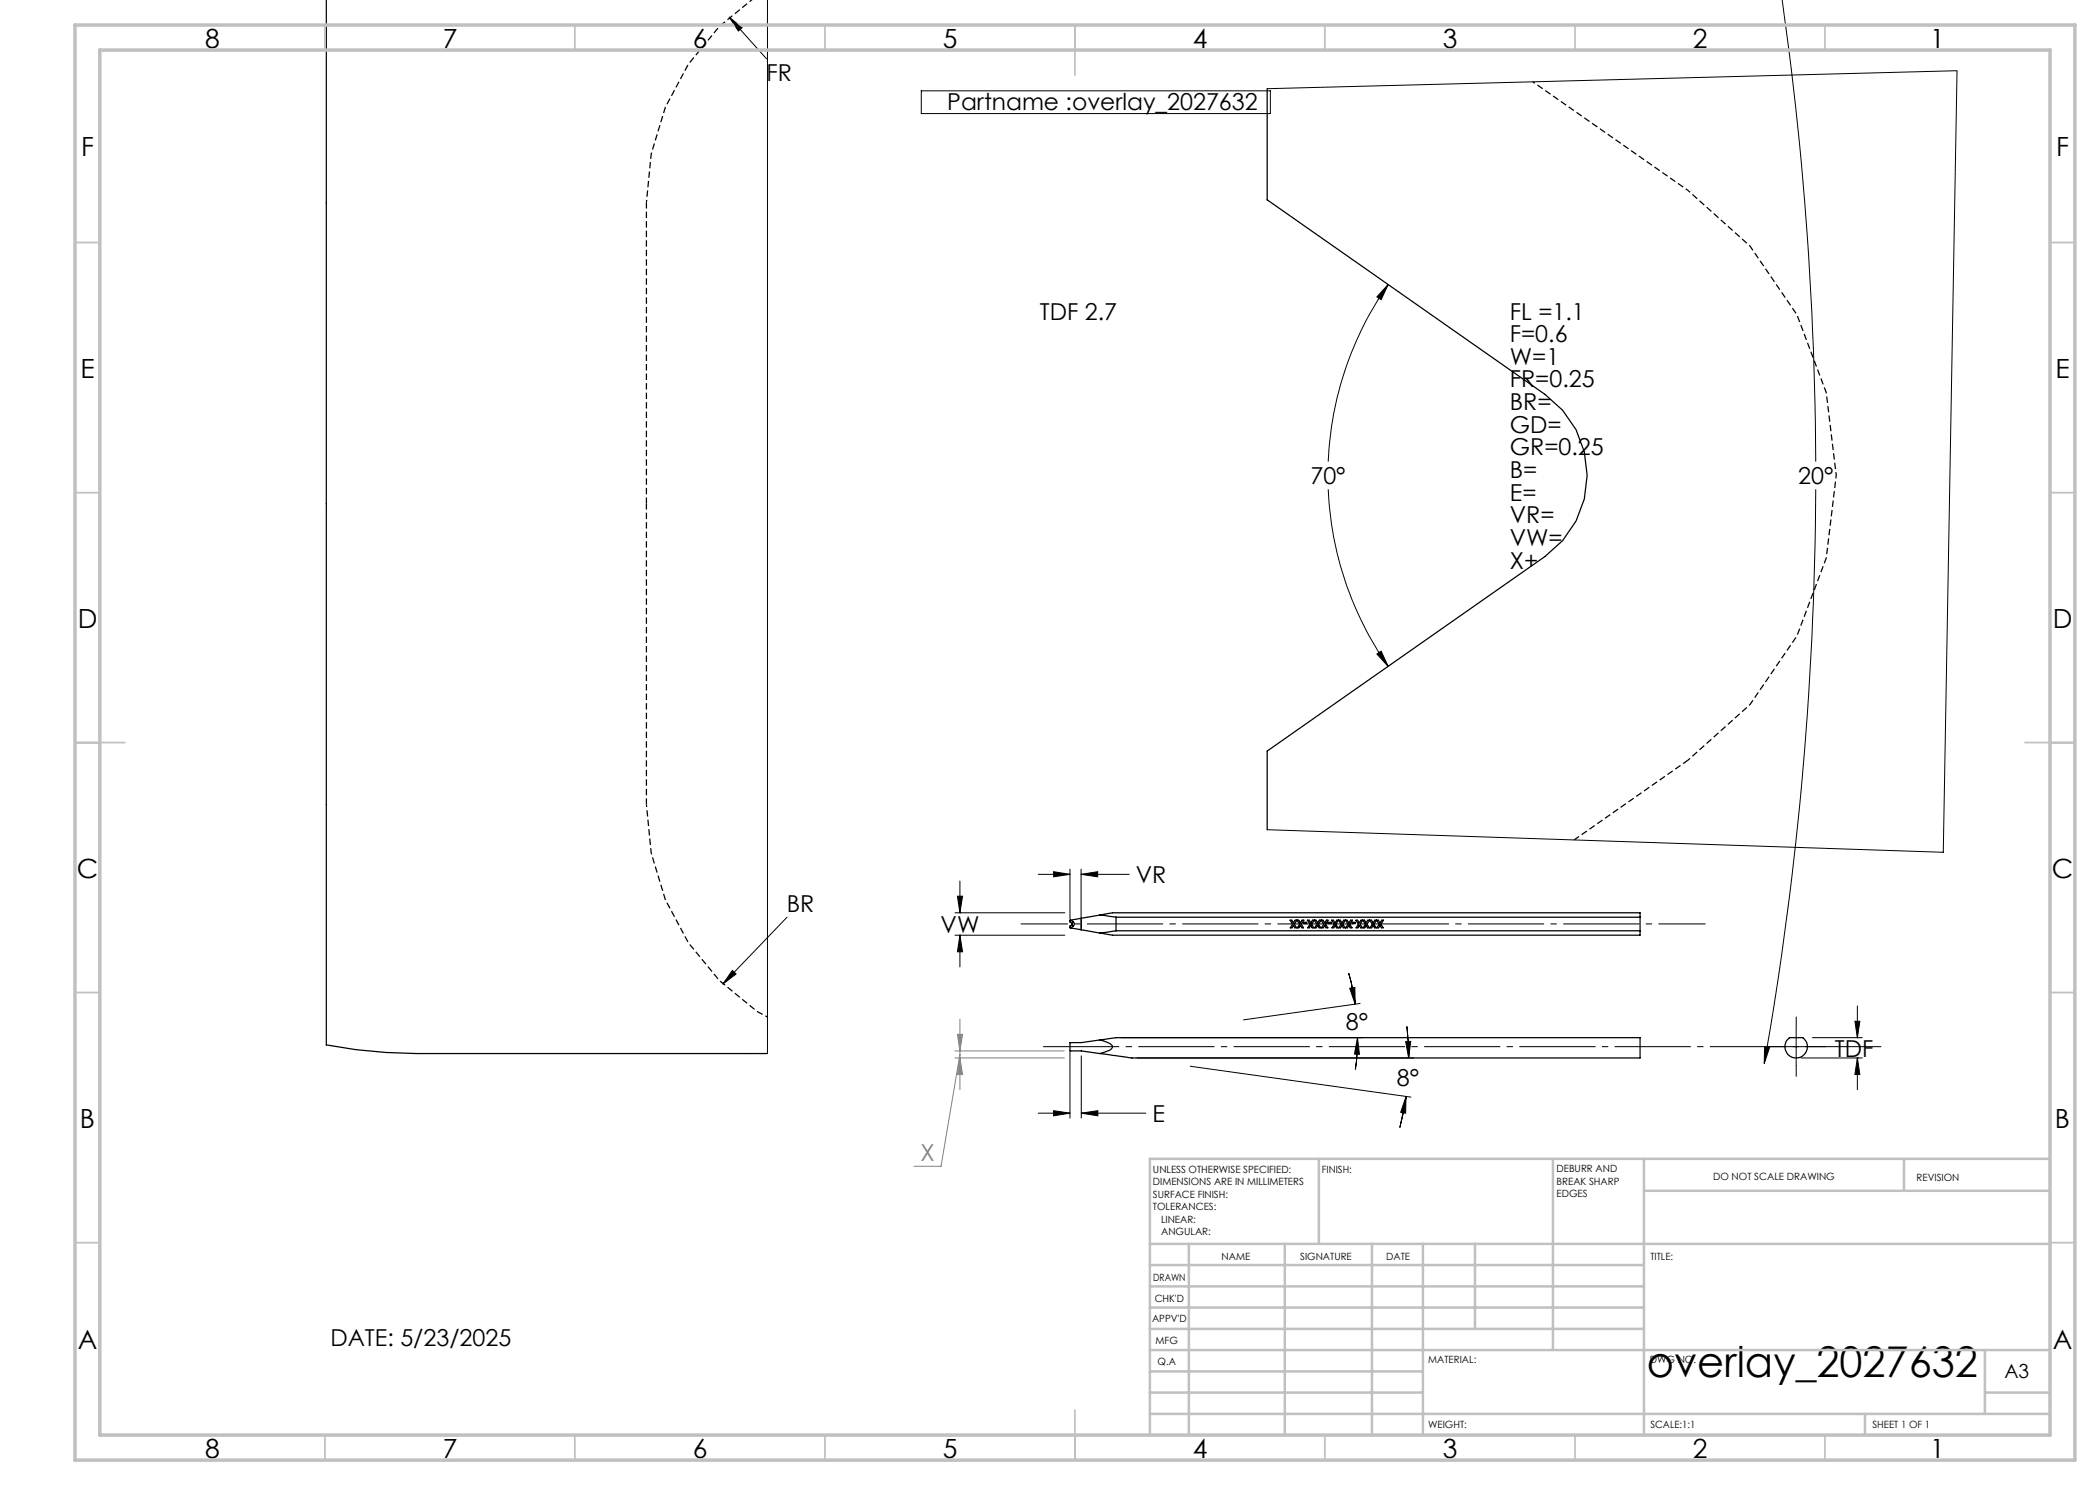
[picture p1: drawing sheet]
<svg xmlns="http://www.w3.org/2000/svg" width="420mm" height="297mm" viewBox="0 0 420 297" stroke-linecap="round" stroke-linejoin="round" font-family="sans-serif">
<g fill="none" stroke="#000" stroke-width=".25">
<path d="M65.3 -.1v209.1l5.9 .9 6 .6 6.1 .2h70.2M253.4 17.7v22.3l55.6 38.9a19.8 19.8 0 0 1 0 32.4l-55.6 38.9v15.7M214.1 184h-.1v.4l.4 .3M214.1 184l.5 .4M214.1 185.6l2.2 .3M214.4 184.9l-.4 .3v.4h.1M214.4 184.9l.2 .3M214.4 184.7v.2M214.6 184.4a.56 .56 0 0 1 0 .8M214.6 184.4l-.2 .3M214.6 185.2l-.5 .4M216.3 185.9l3.7 .7"/>
<path d="M216.3 183.7v2.2M216.3 183.7l-2.2 .3M220 183l2.5-.4h105.5v.8M220 183l3.2 .4M220 183l-3.7 .7M223.2 186.2l-3.2 .4M223.2 186.2h104.8M223.2 183.4h104.8M223.2 183.4v2.8M258 184h.3l.4 .6 .3-.6h.8l.3 .6 .3-.6h.4l-.6 .9 .5 .7h-.3l-.3-.5-.3 .5h-.3l.4-.7-.5-.9-.5 .9 .4 .7h-.3l-.3-.5-.3 .5h-.3l.4-.7zM260.8 184.5h.5v.2h-.5zM261.5 184h.3l.3 .6 .4-.6h.7l.4 .6 .3-.6h.7l.3 .6 .4-.6h.3l-.5 .9 .5 .7h-.4l-.3-.5-.2 .5h-.4l.5-.7-.6-.9-.5 .9 .5 .7h-.4l-.2-.5-.4 .5h-.3l.5-.7-.5-.9-.6 .9 .5 .7h-.4l-.3-.5-.2 .5h-.4l.5-.7z"/>
<path d="M265.6 184.5h.6v.2h-.6zM269.1 184l-.5 .9 .4 .7h-.3l-.3-.5-.3 .5h-.3l.4-.7-.5-.9-.5 .9 .4 .7h-.3l-.3-.5-.3 .5h-.3l.4-.7-.5-.9h.4l.3 .6 .4-.6h.6l.4 .6 .3-.6h.7l.4 .6 .3-.6h.4l-.6 .9 .5 .7h-.3l-.3-.5-.3 .5h-.4l.5-.7-.5-.9M270.5 184.5h.5v.2h-.5zM272.5 184l-.5 .9 .5 .7h-.4l-.2-.5-.3 .5h-.4l.5-.7-.5-.9h.3l.4 .6 .3-.6h.7l.3 .6 .4-.6h.7l.3 .6 .4-.6h.7l.3 .6 .4-.6h.3l-.5 .9 .4 .7h-.3l-.3-.5-.3 .5h-.3l.4-.7-.5-.9-.5 .9 .4 .7h-.3l-.3-.5-.3 .5h-.3l.5-.7-.6-.9-.5 .9 .5 .7h-.4l-.3-.5-.3 .5h-.3l.5-.7-.5-.9M328 186.2v.8h-105.5l-2.5-.4M328 183.4v2.8M220 208l1.8 .6a.73 .73 0 0 1 .7 .7 .73 .73 0 0 1-.6 .8l-1.9 .6M220 208l3.2-.5h104.8v4.1h-101.8l-6.2-.9M220 208l-3.7 .5h-2.3v1.7h2.3l3.7 .5M357.6 207.9l.3-.4h2.7a2.25 2.25 0 0 1 .4 3.2 2.25 2.25 0 0 1-3.2 .4 2.25 2.25 0 0 1-.2-3.2z"/>
</g>
<path d="M129.3 40.5l.9-9.7 2.9-9.4 4.6-8.6 6.2-7.5 6.5-5.3M153.5 203.4l-2.1-1.1-7.5-6.2-6.2-7.5-4.6-8.7-2.9-9.3-.9-9.7" fill="none" stroke="#000" stroke-width=".25" stroke-dasharray="1.3 .6" stroke-dashoffset=".8" stroke-linecap="butt"/>
<path d="M129.3 100.7v-60.2M337.6 152.1l-22.8 15.9M129.3 160.9v-60.2" fill="none" stroke="#000" stroke-width=".25" stroke-dasharray="1.3 .6" stroke-dashoffset=".1" stroke-linecap="butt"/>
<g fill="none" stroke="#000" stroke-width=".2">
<path d="M153.5 -.1v210.8M356.4 0a680.8 680.8 0 0 1 6.7 92.3M145.8 3.4l2.6 2.1-.7 .7zM145.8 3.4l7.5 8.4M184.3 18.2h69.8v4.5h-69.8zM253.4 17.7l138-3.6-2.7 156.4-135.3-4.6M277.6 56.9l-1.4 3-.8-.5zM277.6 56.9a66.6 66.6 0 0 0-12 35.4M265.6 97.9a66.6 66.6 0 0 0 12 35.4M363.1 97.9a677.7 677.7 0 0 1-10.3 114.8M275.4 130.8l.8-.6 1.4 3.1zM191.5 179.2h1l-.5 3.4z"/>
<path d="M192 176.2v6.4M207.6 174.9h6.4M210.7 174.3l3.3 .6-3.3 .5zM214 173.8v10M216.2 174.9l3.3-.6v1.1zM216.2 173.8v12.3M216.2 174.9h9.6M146.5 194.1l.7 .7-2.6 2zM157.4 183.4l-12.8 13.4M191 182.6h22M191 187h22M192 187l.5 3.4h-1z"/>
<path d="M192 187v6.4M192 182.6h.1M192 187h.1M269.7 194.6l.6 2.3 .7 3.9M269.9 197.7l1.1-.2v3.3zM214 210.4v13.2M216.3 211.2v12.4M224.2 207.5h48.3M227.4 211.6h55.4M238.1 213.3l44.1 6.1M271.5 207.5l.4 3.4-1-.1zM271.5 207.5l-.1 4-.3 2.4"/>
<path d="M272 200.7l-23.3 3.3M281.1 208.3h1.1l-.5 3.3zM281.2 219.3l-.1 3.3-1-.1zM281.2 219.3l-1.2 6.2M281.4 205.3l.3 3.1v3.2M352.9 209.3l1 .2-1.1 3.2zM355.5 209.3h7.5M359.2 205.6v7.5M360.2 211.6h12.3M362.5 207.5h10M371 204.3h1l-.5 3.2zM371.5 211.6l.5 3.3h-1z"/>
<path d="M371.5 201.2v6.3M371.5 211.6v6.3M371.5 211.6h.1M371.5 207.5h.1M207.6 222.6h6.4M210.7 222.1l3.3 .5-3.3 .6zM216.3 222.6l3.3-.5v1.1zM216.3 222.6h12.9"/>
</g>
<path d="M306.5 16.3l31.1 21.8M337.6 38.1l12.4 11.1 9.4 13.7 5.9 15.6 1.9 16.6-1.9 16.5-5.9 15.6-9.4 13.7-12.4 11.2" fill="none" stroke="#000" stroke-width=".25" stroke-dasharray="1.3 .6" stroke-dashoffset=".7" stroke-linecap="butt"/>
<path d="M191 210.2h21.9M191 211.6h21.9M191.5 206.9h1l-.5 3.3zM192 211.6l.5 3.3h-1zM192 203.8v14.1M192 210.9l-3.8 22.4h-5.4" fill="none" stroke="#808080" stroke-width=".2"/>
<path d="M377.4 209.3h-169.9" fill="none" stroke="#000" stroke-width=".2" stroke-dasharray="15.2 1.3 1.3 1.3" stroke-dashoffset="-1.1" stroke-linecap="butt"/>
<path d="M355.5 209.3h-2.3M359.2 205.6v-2.3M359.2 213.1v2.2M363 209.3h2.2" fill="none" stroke="#000" stroke-width=".2" stroke-dasharray="15.2 1.3 1.3 1.3" stroke-linecap="butt"/>
<path d="M341.1 184.8h-136.9" fill="none" stroke="#000" stroke-width=".2" stroke-dasharray="15.2 1.3 1.3 1.3" stroke-dashoffset="5.8" stroke-linecap="butt"/>
<g fill="none" stroke="#c0c0c0" stroke-width=".35">
<path d="M65 5v5M115 5v5M165 5v5M215 5v10M265 5v5M315 5v5M365 5v5M15 48.5h5M410 48.5h5M15 98.5h5M410 98.5h5M15 148.5h10"/>
<path d="M405 148.5h10M15 198.5h5M410 198.5h5M15 248.5h5M410 248.5h5M65 287v5M115 287v5M165 287v5M215 282v10M265 287v5M315 287v5M365 287v5"/>
</g>
<g fill="none" stroke="#c0c0c0" stroke-width=".5">
<path d="M263.8 231.8v17M310.6 231.8v38.2M328.8 231.8v55.2M328.8 238.2h81.2M380.8 231.8v6.4M410 231.8h-180v55.2M230 248.8h180M230 257.3h98.8M230 253h98.8M237.8 248.8v38.2M257 248.8v38.2M274.4 248.8v38.2"/>
<path d="M284.6 248.8v38.2M295 248.8v17M230 265.8h98.8M230 261.5h98.8M230 278.5h54.6M230 274.3h54.6M230 270h180M397 278.5h13M397 270v12.8M230 282.8h180M373 282.8v4.2"/>
</g>
<path d="M15 5h400v287h-400zM20 10h390v277h-390z" fill="none" stroke="#c0c0c0" stroke-width=".7"/>
<path d="M210.7 222.1l3.3 .5-3.3 .6zM216.3 222.6l3.3-.5v1.1zM271.5 207.5l.4 3.4-1-.1zM269.9 197.7l1.1-.2v3.3zM281.2 219.3l-.1 3.3-1-.1zM281.1 208.3h1.1l-.5 3.3zM371.5 211.6l.5 3.3h-1zM371 204.3h1l-.5 3.2zM210.7 174.3l3.3 .6-3.3 .5zM216.2 174.9l3.3-.6v1.1zM191.5 179.2h1l-.5 3.4zM192 187l.5 3.4h-1zM145.8 3.4l2.6 2.1-.7 .7zM146.5 194.1l.7 .7-2.6 2zM352.9 209.3l1 .2-1.1 3.2zM352.8 -.1h1.1zM277.6 56.9l-1.4 3-.8-.5zM275.4 130.8l.8-.6 1.4 3.1z" fill="#000"/>
<path d="M191.5 206.9h1l-.5 3.3zM192 211.6l.5 3.3h-1z" fill="#808080"/>
<text font-size="8.5" x="329.4" y="275.4">overlay_2027632</text>
<g font-size="5.3">
<text x="41" y="9.5">8</text>
<text x="88.5" y="9.5">7</text>
<text x="138.5" y="9.5">6</text>
<text x="188.5" y="9.5">5</text>
<text x="238.5" y="9.5">4</text>
<text x="288.5" y="9.5">3</text>
<text x="338.5" y="9.5">2</text>
<text x="386" y="9.5">1</text>
<text x="16.2" y="31.3">F</text>
<text x="411.2" y="31.3">F</text>
<text x="16.1" y="75.5">E</text>
<text x="411.1" y="75.5">E</text>
<text x="15.5" y="125.5">D</text>
<text x="410.5" y="125.5">D</text>
<text x="15.4" y="175.5">C</text>
<text x="410.4" y="175.5">C</text>
<text x="16" y="225.5">B</text>
<text x="411" y="225.5">B</text>
<text x="15.5" y="269.8">A</text>
<text x="410.5" y="269.8">A</text>
<text x="41" y="291.5">8</text>
<text x="88.5" y="291.5">7</text>
<text x="138.5" y="291.5">6</text>
<text x="188.5" y="291.5">5</text>
<text x="238.5" y="291.5">4</text>
<text x="288.5" y="291.5">3</text>
<text x="338.5" y="291.5">2</text>
<text x="386" y="291.5">1</text>
</g>
<g font-size="4.7">
<text x="153.3" y="16.3">FR</text>
<text x="189.4" y="22">Partname :overlay_2027632</text>
<text x="208" y="63.9">TDF 2.7</text>
<text x="302" y="63.9">FL =1.1</text>
<text x="302" y="68.4">F=0.6</text>
<text x="302" y="73">W=1</text>
<text x="302" y="77.5">FR=0.25</text>
<text x="302" y="82">BR=</text>
<text x="302" y="86.5">GD=</text>
<text x="302" y="91.1">GR=0.25</text>
<text x="302" y="95.6">B=</text>
<text x="262.1" y="96.8">70°</text>
<text x="302" y="100.1">E=</text>
<text x="359.6" y="96.8">20°</text>
<text x="302" y="104.6">VR=</text>
<text x="302" y="109.2">VW=</text>
<text x="302" y="113.7">X+</text>
<text x="227.2" y="176.6">VR</text>
<text x="157.4" y="182.4">BR</text>
<text x="188.1" y="186.5">VW</text>
<text x="269.2" y="205.9">8°</text>
<text x="367" y="211.3">TDF</text>
<text x="279.4" y="217.2">8°</text>
<text x="230.5" y="224.4">E</text>
<text x="66.1" y="269.2">DATE: 5/23/2025</text>
</g>
<text font-size="4.7" fill="#808080" x="184.1" y="232.2">X</text>
<text font-size="3.9" x="400.9" y="275.5">A3</text>
<g font-size="2">
<text x="230.6" y="234.6">UNLESS OTHERWISE SPECIFIED:</text>
<text x="230.6" y="237.1">DIMENSIONS ARE IN MILLIMETERS</text>
<text x="230.6" y="239.6">SURFACE FINISH:</text>
<text x="264.4" y="234.6">FINISH:</text>
<text x="311.3" y="234.5">DEBURR AND</text>
<text x="311.3" y="237">BREAK SHARP</text>
<text x="311.3" y="239.5">EDGES</text>
<text x="342.6" y="236">DO NOT SCALE DRAWING</text>
<text x="383.3" y="236.2">REVISION</text>
<text x="230.6" y="242.1">TOLERANCES:</text>
<text x="232.2" y="244.6">LINEAR:</text>
<text x="232.2" y="247.1">ANGULAR:</text>
<text x="244.3" y="252">NAME</text>
<text x="260" y="251.9">SIGNATURE</text>
<text x="277.2" y="251.9">DATE</text>
<text x="330.1" y="251.9">TITLE:</text>
<text x="230.6" y="256.1">DRAWN</text>
<text x="230.9" y="260.3">CHK'D</text>
<text x="230.4" y="264.4">APPV'D</text>
<text x="231.1" y="268.8">MFG</text>
<text x="231.5" y="273">Q.A</text>
<text x="285.6" y="272.5">MATERIAL:</text>
<text x="330" y="272.5">DWG NO.</text>
<text x="285.6" y="285.5">WEIGHT:</text>
<text x="330.1" y="285.6">SCALE:1:1</text>
<text x="374.5" y="285.6">SHEET 1 OF 1</text>
</g>
</svg>
